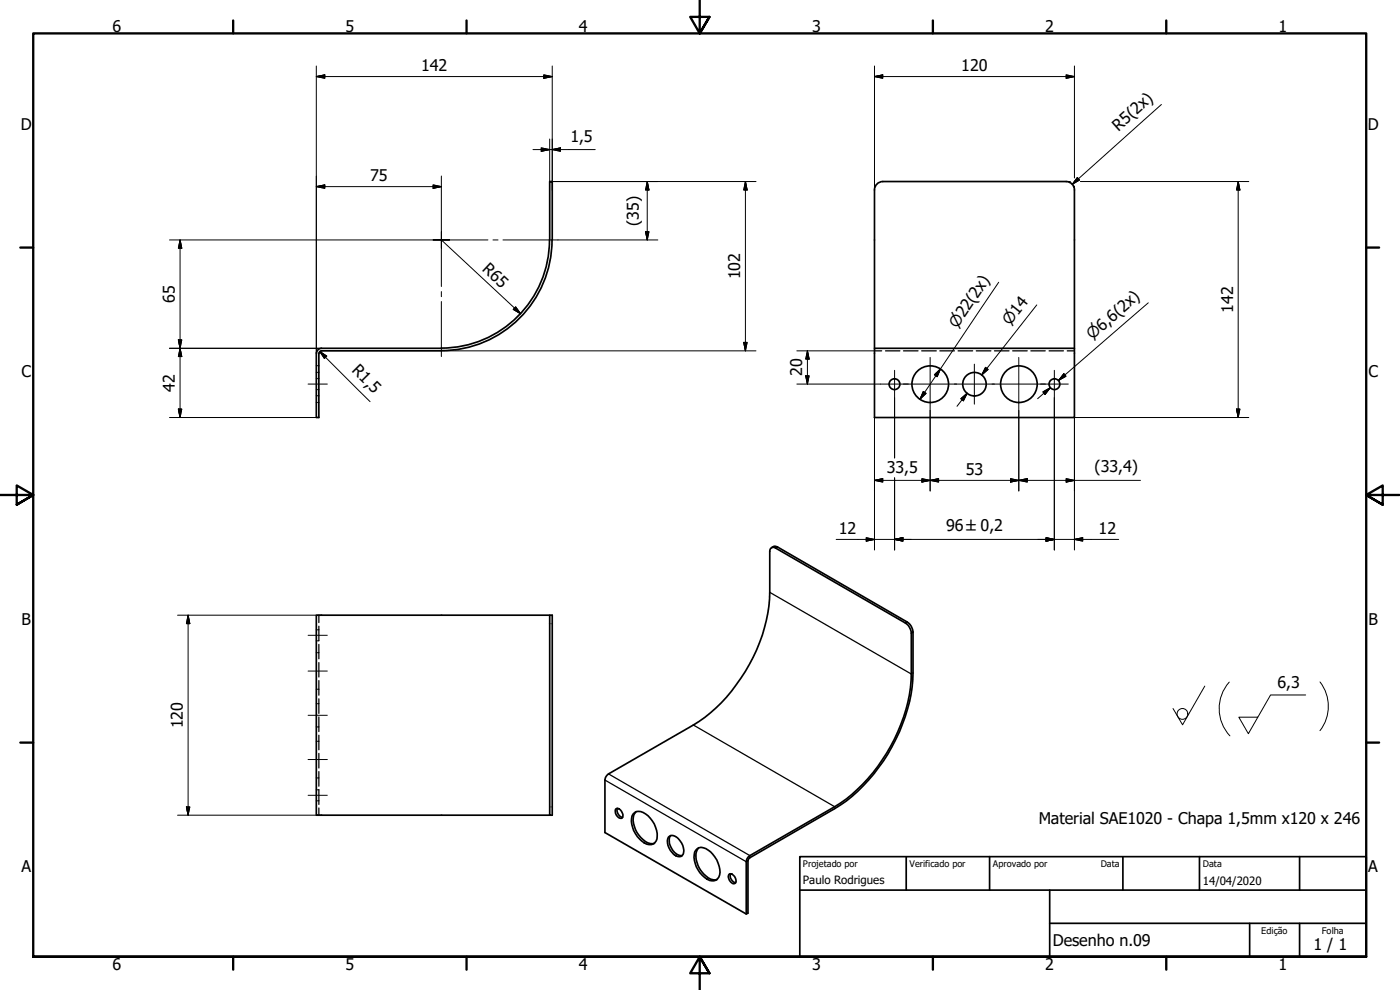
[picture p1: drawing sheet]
<svg xmlns="http://www.w3.org/2000/svg" width="420mm" height="297mm" viewBox="0 0 420 297" stroke-linecap="round" stroke-linejoin="round" font-family="sans-serif">
<g fill="none" stroke="#000" stroke-width=".51">
<path d="M262.4 57v47.5M319.9 54.5a2.51 2.51 0 0 1 2.6 2.5M320 54.5h-55a2.51 2.51 0 0 0-2.6 2.5M322.5 57v47.5M164.9 72a32.5 32.5 0 0 1-32.5 32.4M165 72v-17.5h.7v17.5M165.7 72a33.2 33.2 0 0 1-33.3 33.2M94.9 106v19.3h.8v-19.3M132.5 104.5h-36a1.49 1.49 0 0 0-1.5 1.5M132.5 105.3h-36l-.5 .2-.2 .5M262.4 104.5h60.1v20.8h-60.1zM231.6 164.3a1.32 1.32 0 0 1 1.8-.2l39.3 22.8 .8 1 .5 1.8v12.2a50.2 50.2 0 0 1-10.3 28.3 44.2 44.2 0 0 1-13.2 12.4l-25.6 14.9-.4 .7v15.8l-.5 .2v-15.6l.4-1.3 .6-.6 25.5-14.7a51.4 51.4 0 0 0 22.9-37.8l.1-14.2-.3-1.2-1-1.6-39.4-22.7a1.09 1.09 0 0 0-1.3-.2 1.09 1.09 0 0 0-.5 1.2v12.2a50.7 50.7 0 0 1-22.9 39.8l-25.5 14.7-.6 .6-.5 1.2v15.8l42.5 24.4"/>
<path d="M165 184.6h.7v60h-.7zM165 184.6h-70.1v60h70.1M184.8 242.7a1.38 1.38 0 0 1 2 1.2 1.1 1.1 0 0 1-.4 1.6 2.12 2.12 0 0 1-1.6-2.8zM185.3 242.6a2.23 2.23 0 0 0 1.5 2.7M190 244.3a2.57 2.57 0 0 1 3.7-.1 7.7 7.7 0 0 1 3.2 8.1 2.55 2.55 0 0 1-4.2 .1 7.8 7.8 0 0 1-3-7.6zM190.9 243.6a4 4 0 0 0-.5 4.3 7.6 7.6 0 0 0 4.7 5.2l1.3-.1M200.6 251.2a1.95 1.95 0 0 1 3 .4 4.2 4.2 0 0 1 1.1 5.1 2.2 2.2 0 0 1-3-.9 4.3 4.3 0 0 1-1.1-4.6zM201.3 250.7a4.3 4.3 0 0 0 1.8 5.6l1.6 .4M209.2 254.7a3.3 3.3 0 0 1 4.1 .9 8.4 8.4 0 0 1 2.7 7 2.28 2.28 0 0 1-3.8 1.2 7.9 7.9 0 0 1-3.7-8.1zM209.7 254.4a5.5 5.5 0 0 0 .2 6.2l1.2 1.6a4 4 0 0 0 4.1 1.7M218.8 262.4a1.53 1.53 0 0 1 2.1 1.6 .89 .89 0 0 1-.6 1.2 2.14 2.14 0 0 1-1.5-2.8zM219.2 262.2a2.24 2.24 0 0 0 1.6 2.6"/>
<circle cx="268.4" cy="115.3" r="1.62"/>
<circle cx="279.2" cy="115.3" r="5.5"/>
<circle cx="292.4" cy="115.3" r="3.5"/>
<circle cx="305.8" cy="115.3" r="5.5"/>
<circle cx="316.5" cy="115.3" r="1.62"/>
</g>
<!-- layer: Oculto (ISO) -->
<g fill="none" stroke="#000" stroke-width=".38">
<path d="M94.9 116.9h.3M94.9 113.6h.3M94.9 111.7h.3M94.9 118.7h.3M94.9 109.7h.3M95.4 116.9h.3M95.4 113.6h.3M95.4 111.7h.3M95.4 118.7h.3M95.4 109.7h.3M262.4 105.3h2.2M265.7 105.3h4.4"/>
<path d="M271.1 105.3h4.4M276.6 105.3h4.4M282.1 105.3h4.3M287.5 105.3h4.4M293 105.3h4.4M298.4 105.3h4.4M303.9 105.3h4.4M309.4 105.3h4.3M314.8 105.3h4.4M320.3 105.3h2.2M94.9 120.8h.3M95.4 120.8h.3"/>
<path d="M94.9 192.3h.3M94.9 189h.3M94.9 195.8h.3M95.4 192.3h.3M95.4 189h.3M95.4 195.8h.3M95.7 184.6v2.2M95.7 187.9v4.3M95.7 193.3v4.4M95.7 198.8v4.3M94.9 206.8h.3M94.9 211.1h.3"/>
<path d="M94.9 218.1h.3M95.4 206.8h.3M95.4 211.1h.3M95.4 218.1h.3M95.7 204.2v4.4M95.7 209.7v4.3M95.7 215.1v4.4M94.9 237h.3M94.9 222.4h.3M94.9 233.4h.3M95.4 237h.3v4.3M95.4 222.4h.3"/>
<path d="M95.4 233.4h.3M95.7 220.6v4.4M95.7 226v4.4M95.7 231.5v4.4M94.9 240.3h.3M95.4 240.3h.3M95.7 242.4v2.2"/>
</g>
<path d="M231 177.7l42.5 24.5M233.4 164.1l-.6 .4M272.2 186.6l-.5 .3M274 189.7l-.5 .3M208.1 217.5l42.4 24.5M181.5 234l42.5 24.6 .5-.4M182.6 232.2l42.4 24.5v.7" fill="none" stroke="#000" stroke-width=".38"/>
<!-- layer: Borda (ISO) -->
<g fill="none" stroke="#000" stroke-width=".7">
<path d="M70 6.1v3.9M140 6.1v3.9M210 0v10l-2.9-4.9h5.8l-2.9 4.9 2.9-4.9M280 6.1v3.9M350 6.1v3.9M6.1 74.3h3.9M410 74.3h3.9M0 148.5h10l-5-2.8v5.7l5-2.9-5 2.9M420 148.5h-10l5-2.8v5.7l-5-2.9 5 2.9M6.1 222.8h3.9M410 222.8h3.9M10 287.1v-277.1h400v277.1h-400h400"/>
<path d="M70 287.1v3.8M140 287.1v3.8M212.9 292l-2.9-4.9 2.9 4.9h-5.8l2.9-4.9v9.9M280 287.1v3.8M350 287.1v3.8"/>
</g>
<path d="M240 257h170v30.1h-170zM272 257v10.1M297 257v10.1M337 257v10.1M360 257v10.1M390 257v10.1M240 267.1h170M315 277h95M315 267.1v20M375 277v10.1M390 277v10.1" fill="none" stroke="#000" stroke-width=".51"/>
<!-- layer: Geometria de rascunho (ISO) -->
<path d="M368.9 204.6a12 12 0 0 0 .2 16.2M396.1 204.6a11.9 11.9 0 0 1 0 14.6" fill="none" stroke="#000" stroke-width=".3"/>
<!-- layer: Marca de centro (ISO) -->
<g fill="none" stroke="#000" stroke-width=".3">
<path d="M130 72h2.5h-2.5M132.5 69.5v2.5v-2.5M132.5 74.5v-2.5v14M134.9 72h-2.4h13.9M148 72h1.5M150.9 72h16.5M132.5 87.5v1.5M132.5 90.5v16.5M264.3 115.2h8.3M268.5 111.1v8.3M271.1 115.2h16M279.1 107.2v16"/>
<path d="M286.4 115.2h12M292.4 109.3v12M297.8 115.2h16M305.8 107.2v16M312.3 115.2h8.3M316.4 111.1v8.3"/>
</g>
<!-- layer: Linha de centro (ISO) -->
<path d="M92.5 115.2h5.7M92.5 190.6h5.7M92.5 201.3h5.7M92.5 214.6h5.7M92.5 227.9h5.7M92.5 238.6h5.7" fill="none" stroke="#000" stroke-width=".3"/>
<g fill="none" stroke="#000" stroke-width=".3">
<path d="M94.9 19.8v86.2M165.7 19.8v37.2M262.4 19.8v37.2M322.5 19.8v33.6M94.9 23l2.6-.5v1zM94.9 23h70.8M163.2 22.5l2.5 .5-2.5 .5zM262.4 23l2.5-.5v1zM262.4 23h60.1M320 22.5l2.5 .5-2.5 .5zM348.6 31.4l-26.8 23.9M94.9 56l2.6-.5v1z"/>
<path d="M94.9 56h37.6M130 55.5l2.5 .5-2.5 .5zM132.5 52.8v16.7M160 44.9h18.6M162.4 44.4l2.6 .5-2.6 .5zM165 41.7v12.8M165.7 44.9l2.5-.5v1zM165.7 54.5h61.2M194.2 54.5l.6 2.5h-1.1zM194.2 54.5v17.5M223.7 54.5l.5 2.5h-1zM223.7 54.5v50.8"/>
<path d="M320 54.5h1.2M322.5 55.9v1.1M323.3 53.3l.7 .7-2.2 1.3zM324.2 54.5h50.6M371.6 54.5l.5 2.5h-1zM371.6 54.5v70.8M50.9 72h79.1M54 72l.5 2.5h-1zM54 72v53.3M132.5 72l23.8 22.2M167.4 72h30M193.7 69.5h1.1l-.6 2.5z"/>
<path d="M154.7 92.1l1.6 2.1-2.2-1.4zM299.7 84.7l-23.6 35.1M311.1 91.5l-16.5 21 1.6-2M344.6 90.9l-26.9 23.3 1.9-1.7M50.9 104.5h45.6M53.5 102h1l-.5 2.5zM54 104.5l.5 2.5h-1zM95.9 105.5l2.1 1.4-.7 .7zM95.9 105.5l15.2 15M132.6 105.3h94.3M223.2 102.7h1l-.5 2.6zM239.1 105.3h23.3"/>
<path d="M239.1 115.2h25.2M241.8 112.8h1l-.5 2.4zM242.3 105.3l.5 2.4h-1zM242.3 105.3v9.9M268.5 119.4v18M277.1 117.5l.8 .5-1.8 1.8zM280.4 112.4l1.9-1.7-1.1 2.3zM288.4 119.6l1.9-1.6-1.2 2.3zM290.3 118l-3.1 3.9M295.8 110.2l.7 .7-1.9 1.6zM313 117.6l2.2-1.3-1.6 2zM315.2 116.3l-3.8 3.3"/>
<path d="M316.4 119.4v45.6M319.3 112.1l.6 .8-2.2 1.3zM50.9 125.3h44M53.5 122.7h1l-.5 2.6zM262.4 125.3v39.7M279.1 123.2v24.1M305.8 123.2v24.1M371.1 122.7h1l-.5 2.6zM374.8 125.3h-52.3v39.7M262.4 144.1l2.5-.5v1zM262.4 144.1h79.9M268.5 143.4v21.6"/>
<path d="M276.7 143.6l2.4 .5-2.4 .5zM279.1 144.1l2.6-.5v1zM303.3 143.6l2.5 .5-2.5 .5zM305.8 144.1l2.5-.5v1zM320 143.6l2.5 .5-2.5 .5zM251 161.8h84.7M260 161.3l2.4 .5-2.4 .6zM268.5 161.8l2.5-.5v1.1zM313.9 161.3l2.5 .5-2.5 .6zM322.5 161.8l2.4-.5v1.1zM53.3 184.6h43.2M56.5 184.6l.5 2.5h-1.1z"/>
<path d="M56.5 184.6v60M53.3 244.6h43.2M55.9 242.1h1.1l-.5 2.5z"/>
</g>
<g fill="#000" stroke="#000" stroke-width=".3">
<path d="M94.9 23l2.6-.5zM94.9 23l2.6-.5v1zM163.2 23.5l2.5-.5zM163.2 22.5l2.5 .5-2.5 .5zM262.4 23l2.5-.5zM262.4 23l2.5-.5v1zM320 23.5l2.5-.5zM320 22.5l2.5 .5-2.5 .5zM94.9 56l2.6-.5zM94.9 56l2.6-.5v1zM130 56.5l2.5-.5zM130 55.5l2.5 .5-2.5 .5z"/>
<path d="M162.4 45.4l2.6-.5zM162.4 44.4l2.6 .5-2.6 .5zM165.7 44.9l2.5-.5zM165.7 44.9l2.5-.5v1zM194.2 54.5l.6 2.5zM194.2 54.5l.6 2.5h-1.1zM223.7 54.5l.5 2.5zM223.7 54.5l.5 2.5h-1zM323.3 53.3l-1.5 2zM323.3 53.3l.7 .7-2.2 1.3zM371.6 54.5l.5 2.5zM371.6 54.5l.5 2.5h-1z"/>
<path d="M54 72l.5 2.5zM54 72l.5 2.5h-1zM193.7 69.5l.5 2.5zM193.7 69.5h1.1l-.6 2.5zM154.1 92.8l2.2 1.4zM154.7 92.1l1.6 2.1-2.2-1.4zM53.5 102l.5 2.5zM53.5 102h1l-.5 2.5zM54 104.5l.5 2.5zM54 104.5l.5 2.5h-1zM95.9 105.5l2.1 1.4zM95.9 105.5l2.1 1.4-.7 .7z"/>
<path d="M223.2 102.7l.5 2.6zM223.2 102.7h1l-.5 2.6zM241.8 112.8l.5 2.4zM241.8 112.8h1l-.5 2.4zM242.3 105.3l.5 2.4zM242.3 105.3l.5 2.4h-1zM277.1 117.5l-1 2.3zM277.1 117.5l.8 .5-1.8 1.8zM282.3 110.7l-1.1 2.3zM280.4 112.4l1.9-1.7-1.1 2.3zM295.8 110.2l-1.2 2.3zM295.8 110.2l.7 .7-1.9 1.6z"/>
<path d="M315.2 116.3l-1.6 2zM313 117.6l2.2-1.3-1.6 2zM319.3 112.1l-1.6 2.1zM319.3 112.1l.6 .8-2.2 1.3zM53.5 122.7l.5 2.6zM53.5 122.7h1l-.5 2.6zM290.3 118l-1.2 2.3zM288.4 119.6l1.9-1.6-1.2 2.3zM371.1 122.7l.5 2.6zM371.1 122.7h1l-.5 2.6zM262.4 144.1l2.5-.5zM262.4 144.1l2.5-.5v1z"/>
<path d="M276.7 144.6l2.4-.5zM276.7 143.6l2.4 .5-2.4 .5zM279.1 144.1l2.6-.5zM279.1 144.1l2.6-.5v1zM303.3 144.6l2.5-.5zM303.3 143.6l2.5 .5-2.5 .5zM305.8 144.1l2.5-.5zM305.8 144.1l2.5-.5v1zM320 144.6l2.5-.5zM320 143.6l2.5 .5-2.5 .5zM260 162.4l2.4-.6zM260 161.3l2.4 .5-2.4 .6z"/>
<path d="M268.5 161.8l2.5-.5zM268.5 161.8l2.5-.5v1.1zM313.9 162.4l2.5-.6zM313.9 161.3l2.5 .5-2.5 .6zM322.5 161.8l2.4-.5zM322.5 161.8l2.4-.5v1.1zM56.5 184.6l.5 2.5zM56.5 184.6l.5 2.5h-1.1zM55.9 242.1l.6 2.5zM55.9 242.1h1.1l-.5 2.5z"/>
</g>
<g fill="none" stroke="#000" stroke-width=".3">
<path d="M361.6 205.9l-6.7 11.6-2.9-4.9M391.9 208.5h-10.6l-6.7 11.6-2.8-4.9h5.6"/>
<circle cx="354.9" cy="214.2" r="1.62"/>
</g>
<g font-size="4.8">
<text x="33.7" y="9.6">6</text>
<text x="103.7" y="9.6">5</text>
<text x="173.7" y="9.6">4</text>
<text x="243.7" y="9.6">3</text>
<text x="313.7" y="9.6">2</text>
<text x="383.7" y="9.6">1</text>
<text x="126.4" y="21.4">142</text>
<text x="288.5" y="21.4">120</text>
<text x="6.2" y="38.9">D</text>
<text x="335.7" y="39.5" transform="rotate(-42 335.7 39.5)">R5(2x)</text>
<text x="410.5" y="38.9">D</text>
<text x="171.2" y="42.5">1,5</text>
<text x="111.1" y="54.4">75</text>
<text x="191.8" y="67.7" transform="rotate(-90 191.8 67.7)">(35)</text>
<text x="144.5" y="81.1" transform="rotate(43 144.5 81.1)">R65</text>
<text x="222.1" y="83.8" transform="rotate(-90 222.1 83.8)">102</text>
<text x="52.5" y="90.9" transform="rotate(-90 52.5 90.9)">65</text>
<text x="370.1" y="93.8" transform="rotate(-90 370.1 93.8)">142</text>
<text x="6.4" y="113.1">C</text>
<text x="105.3" y="111.4" transform="rotate(45 105.3 111.4)">R1,5</text>
<text x="240.7" y="112.9" transform="rotate(-90 240.7 112.9)">20</text>
<text x="410.7" y="113.1">C</text>
<text x="52.5" y="117.5" transform="rotate(-90 52.5 117.5)">42</text>
<text x="266.1" y="141.8">33,5</text>
<text x="289.8" y="142.5">53</text>
<text x="328.5" y="141.7">(33,4)</text>
<text x="251.7" y="160.3">12</text>
<text x="283.9" y="159.4">96 ±0,2</text>
<text x="329.7" y="160.3">12</text>
<text x="6.4" y="187.4">B</text>
<text x="410.7" y="187.4">B</text>
<text x="383.4" y="206.4">6,3</text>
<text x="54.9" y="218.6" transform="rotate(-90 54.9 218.6)">120</text>
<text x="311.7" y="247.3">Material SAE1020 - Chapa 1,5mm x120 x 246</text>
<text x="6.4" y="261.7">A</text>
<text x="410.7" y="261.7">A</text>
<text x="316" y="283.8">Desenho n.09</text>
<text x="394.2" y="285">1 / 1</text>
<text x="33.7" y="290.9">6</text>
<text x="103.7" y="290.9">5</text>
<text x="173.7" y="290.9">4</text>
<text x="243.7" y="290.9">3</text>
<text x="313.7" y="290.9">2</text>
<text x="383.7" y="290.9">1</text>
</g>
<g font-size="4.6">
<text x="287.2" y="98.8" transform="rotate(-56 287.2 98.8)">⌀22(2x)</text>
<text x="303.1" y="97.8" transform="rotate(-52 303.1 97.8)">⌀14</text>
<text x="327.8" y="102.1" transform="rotate(-41 327.8 102.1)">⌀6,6(2x)</text>
</g>
<g font-size="3.4">
<text x="241" y="265.4">Paulo Rodrigues</text>
<text x="361" y="265.5">14/04/2020</text>
</g>
<g font-size="2.7">
<text x="241" y="260.1">Projetado por</text>
<text x="273" y="260.1">Verificado por</text>
<text x="298" y="260.1">Aprovado por</text>
<text x="330.3" y="260">Data</text>
<text x="361" y="260">Data</text>
<text x="378.5" y="280.2">Edição</text>
<text x="396.7" y="280.1">Folha</text>
</g>
</svg>
